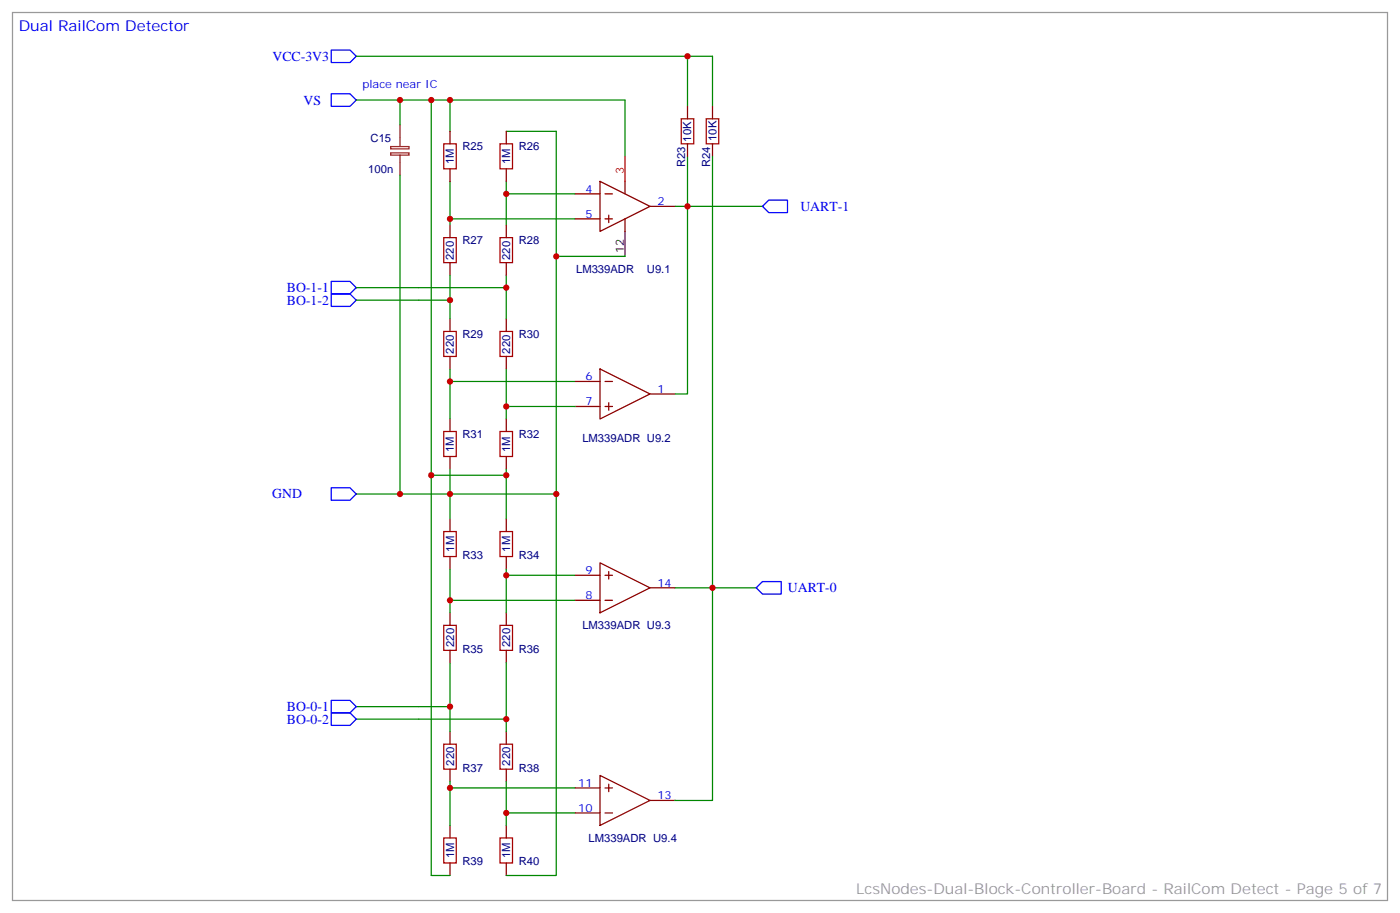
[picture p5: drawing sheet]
<svg xmlns="http://www.w3.org/2000/svg" width="395mm" height="258mm" viewBox="0 0 395 258" stroke-linecap="round" stroke-linejoin="round" font-family="sans-serif">
<g fill="none" stroke="#008700" stroke-width=".35">
<path d="M100.5 15.9h100.6v14.1M194 15.9v14.1M100.5 28.2h75.9v15.9M112.9 28.2v7.1M121.7 28.2v105.9h21.2v-1.8M127 28.2v8.8M142.9 37h14.1v102.3h-30v-7M112.9 49.4v89.9M127 51.2v12.3M142.9 51.2v12.3M142.9 54.7h19.4M190.5 58.2h24.7"/>
<path d="M194 44.1v67h-3.5M201.1 44.1v181.7h-10.6M127 77.6v12.4M127 61.7h35.3M142.9 77.6v12.4M157 72.3h19.4M100.5 84.7h26.5M100.5 81.1h42.4M127 104.1v14.1M127 107.6h35.3M142.9 104.1v14.1M142.9 114.7h19.4"/>
<path d="M100.5 139.3h26.5v7.1M121.7 134.1v112.8h5.3M142.9 134.1v12.3M157 139.3v107.6h-14.1M127 160.5v12.4M127 169.3h35.3M142.9 160.5v12.4M142.9 162.3h19.4M190.5 165.8h22.9M100.5 199.3h26.5M127 187v19.4M142.9 187v19.4"/>
<path d="M100.5 202.8h42.4M127 220.5v12.3M127 222.2h35.3M142.9 220.5v12.3M142.9 229.3h19.4"/>
</g>
<g fill="none" stroke="#870000" stroke-width=".35">
<path d="M127 37v3.6M142.9 37v3.6M194 30v3.5M201.1 30v3.5M127 47.6v3.6M142.9 47.6v3.6M162.3 54.7h7M169.3 51.2l14.1 7-14.1 7.1zM170.7 54.7h2.2M176.4 51.2v3.5M183.4 58.2h7.1M194 40.6v3.5"/>
<path d="M201.1 40.6v3.5M127 63.5v3.5M127 74.1v3.5M142.9 63.5v3.5M142.9 74.1v3.5M162.3 61.7h7M170.7 61.7h2.2M171.8 60.7v2.1M176.4 61.7v3.6M127 90v3.5M142.9 90v3.5M127 100.5v3.6"/>
<path d="M127 118.2v3.5M142.9 100.5v3.6M142.9 118.2v3.5M162.3 107.6h7M162.3 114.7h7M169.3 104.1l14.1 7-14.1 7.1zM170.7 107.6h2.2M170.7 114.7h2.2M171.8 113.6v2.1M183.4 111.1h7.1M127 128.8v3.5M142.9 128.8v3.5"/>
<path d="M127 146.4v3.5M127 157v3.5M142.9 146.4v3.5M142.9 157v3.5M169.3 158.8l14.1 7-14.1 7.1zM127 172.9v3.5M142.9 172.9v3.5M162.3 169.3h7M162.3 162.3h7M170.7 169.3h2.2M170.7 162.3h2.2M171.8 161.2v2.1"/>
<path d="M183.4 165.8h7.1M127 183.4v3.6M142.9 183.4v3.6M127 206.4v3.5M127 217v3.5M142.9 206.4v3.5M142.9 217v3.5M169.3 218.7l14.1 7.1-14.1 7zM127 232.8v3.6M142.9 232.8v3.6M162.3 222.2h7M162.3 229.3h7"/>
<path d="M170.7 222.2h2.2M170.7 229.3h2.2M171.8 221.2v2.1M183.4 225.8h7.1M127 243.4v3.5M142.9 243.4v3.5"/>
</g>
<path d="M176.4 44.1v7.1" fill="none" stroke="#f00" stroke-width=".35"/>
<path d="M176.4 65.3v7" fill="none" stroke="#000" stroke-width=".35"/>
<g fill="none" stroke="#a10000" stroke-width=".35">
<path d="M192.3 33.5h3.5v7.1h-3.5zM199.3 33.5h3.5v7.1h-3.5zM125.2 40.6h3.6v7h-3.6zM141.1 40.6h3.5v7h-3.5zM125.2 67h3.6v7.1h-3.6zM141.1 67h3.5v7.1h-3.5zM125.2 93.5h3.6v7h-3.6zM141.1 93.5h3.5v7h-3.5zM125.2 121.7h3.6v7.1h-3.6zM141.1 121.7h3.5v7.1h-3.5zM125.2 149.9h3.6v7.1h-3.6zM141.1 149.9h3.5v7.1h-3.5z"/>
<path d="M125.2 176.4h3.6v7h-3.6zM141.1 176.4h3.5v7h-3.5zM125.2 209.9h3.6v7.1h-3.6zM141.1 209.9h3.5v7.1h-3.5zM125.2 236.4h3.6v7h-3.6zM141.1 236.4h3.5v7h-3.5z"/>
</g>
<path d="M93.5 14.1h5.3l1.7 1.8-1.7 1.7h-5.3zM93.5 26.5h5.3l1.7 1.7-1.7 1.8h-5.3zM217 56.4h5.2v3.6h-5.2l-1.8-1.8zM93.5 79.4h5.3l1.7 1.7-1.7 1.8h-5.3zM93.5 82.9h5.3l1.7 1.8-1.7 1.7h-5.3zM93.5 137.6h5.3l1.7 1.7-1.7 1.8h-5.3zM215.2 164h5.3v3.6h-5.3l-1.8-1.8zM93.5 197.6h5.3l1.7 1.7-1.7 1.8h-5.3zM93.5 201.1h5.3l1.7 1.7-1.7 1.8h-5.3z" fill="none" stroke="#00f" stroke-width=".35"/>
<path d="M112.9 35.3v6M110.2 41.3h5.2v.7h-5.2zM110.2 43.1h5.2v.6h-5.2zM112.9 43.7v5.7" fill="none" stroke="#8c2424" stroke-width=".35"/>
<path d="M3.5 3.5h388.1v250.5h-388.1z" fill="none" stroke="#999" stroke-width=".35"/>
<g fill="#c00">
<circle cx="127" cy="28.2" r=".88"/>
<circle cx="121.7" cy="28.2" r=".88"/>
<circle cx="157" cy="72.3" r=".88"/>
<circle cx="142.9" cy="134.1" r=".88"/>
<circle cx="142.9" cy="229.3" r=".88"/>
<circle cx="157" cy="139.3" r=".88"/>
<circle cx="127" cy="222.2" r=".88"/>
<circle cx="127" cy="169.3" r=".88"/>
<circle cx="142.9" cy="162.3" r=".88"/>
<circle cx="127" cy="139.3" r=".88"/>
<circle cx="127" cy="107.6" r=".88"/>
<circle cx="127" cy="84.7" r=".88"/>
<circle cx="142.9" cy="114.7" r=".88"/>
<circle cx="142.9" cy="54.7" r=".88"/>
<circle cx="127" cy="61.7" r=".88"/>
<circle cx="142.9" cy="202.8" r=".88"/>
<circle cx="127" cy="199.3" r=".88"/>
<circle cx="121.7" cy="134.1" r=".88"/>
<circle cx="201.1" cy="165.8" r=".88"/>
<circle cx="142.9" cy="81.1" r=".88"/>
<circle cx="112.9" cy="28.2" r=".88"/>
<circle cx="112.9" cy="139.3" r=".88"/>
<circle cx="194" cy="58.2" r=".88"/>
<circle cx="194" cy="15.9" r=".88"/>
</g>
<text font-size="4.2" fill="#00f" x="5.3" y="8.8">Dual RailCom Detector</text>
<text font-size="4.2" fill="#999" x="241.7" y="252.2">LcsNodes-Dual-Block-Controller-Board - RailCom Detect - Page 5 of 7</text>
<g font-size="3.9" fill="#00f">
<text x="76.9" y="17.1">VCC-3V3</text>
<text x="85.7" y="29.5">VS</text>
<text x="225.9" y="59.5">UART-1</text>
<text x="81" y="82.4">BO-1-1</text>
<text x="81" y="85.9">BO-1-2</text>
<text x="76.8" y="140.6">GND</text>
<text x="222.4" y="167.1">UART-0</text>
<text x="81" y="200.6">BO-0-1</text>
<text x="81" y="204.1">BO-0-2</text>
</g>
<g font-size="3.2" fill="#00f">
<text x="102.3" y="24.7">place near IC</text>
<text x="165.2" y="54.3">4</text>
<text x="185.6" y="57.9">2</text>
<text x="165.2" y="61.4">5</text>
<text x="165.2" y="107.2">6</text>
<text x="185.6" y="110.8">1</text>
<text x="165.2" y="114.3">7</text>
<text x="165.2" y="161.9">9</text>
<text x="185.6" y="165.5">14</text>
<text x="165.2" y="169">8</text>
<text x="163.2" y="221.9">11</text>
<text x="185.6" y="225.4">13</text>
<text x="163.2" y="229">10</text>
</g>
<g font-size="3.2" fill="#000080">
<text x="104.6" y="39.9">C15</text>
<text x="195.1" y="40" transform="rotate(-90 195.1 40)">10K</text>
<text x="202.2" y="39.8" transform="rotate(-90 202.2 39.8)">10K</text>
<text x="128.1" y="46.4" transform="rotate(-90 128.1 46.4)">1M</text>
<text x="130.5" y="42.3">R25</text>
<text x="144" y="46.4" transform="rotate(-90 144 46.4)">1M</text>
<text x="146.4" y="42.3">R26</text>
<text x="193.4" y="47.1" transform="rotate(-90 193.4 47.1)">R23</text>
<text x="200.5" y="47.1" transform="rotate(-90 200.5 47.1)">R24</text>
<text x="103.9" y="48.8">100n</text>
<text x="130.5" y="68.8">R27</text>
<text x="146.4" y="68.8">R28</text>
<text x="128.1" y="73.3" transform="rotate(-90 128.1 73.3)">220</text>
<text x="144" y="73.3" transform="rotate(-90 144 73.3)">220</text>
<text x="162.6" y="77">LM339ADR</text>
<text x="182.6" y="77">U9.1</text>
<text x="130.5" y="95.2">R29</text>
<text x="146.4" y="95.2">R30</text>
<text x="128.1" y="99.8" transform="rotate(-90 128.1 99.8)">220</text>
<text x="144" y="99.8" transform="rotate(-90 144 99.8)">220</text>
<text x="130.5" y="123.5">R31</text>
<text x="146.4" y="123.5">R32</text>
<text x="164.4" y="124.6">LM339ADR U9.2</text>
<text x="128.1" y="127.5" transform="rotate(-90 128.1 127.5)">1M</text>
<text x="144" y="127.5" transform="rotate(-90 144 127.5)">1M</text>
<text x="128.1" y="155.6" transform="rotate(-90 128.1 155.6)">1M</text>
<text x="144" y="155.6" transform="rotate(-90 144 155.6)">1M</text>
<text x="130.5" y="157.7">R33</text>
<text x="146.4" y="157.7">R34</text>
<text x="164.4" y="177.5">LM339ADR U9.3</text>
<text x="128.1" y="182.5" transform="rotate(-90 128.1 182.5)">220</text>
<text x="130.5" y="184.2">R35</text>
<text x="144" y="182.5" transform="rotate(-90 144 182.5)">220</text>
<text x="146.4" y="184.2">R36</text>
<text x="128.1" y="216" transform="rotate(-90 128.1 216)">220</text>
<text x="144" y="216" transform="rotate(-90 144 216)">220</text>
<text x="130.5" y="217.7">R37</text>
<text x="146.4" y="217.7">R38</text>
<text x="166.1" y="237.5">LM339ADR U9.4</text>
<text x="128.1" y="242" transform="rotate(-90 128.1 242)">1M</text>
<text x="130.5" y="244.1">R39</text>
<text x="144" y="242" transform="rotate(-90 144 242)">1M</text>
<text x="146.4" y="244.1">R40</text>
</g>
<text font-size="3.2" fill="#f00" x="176" y="49" transform="rotate(-90 176 49)">3</text>
<text font-size="3.2" x="176" y="71.4" transform="rotate(-90 176 71.4)">12</text>
</svg>
